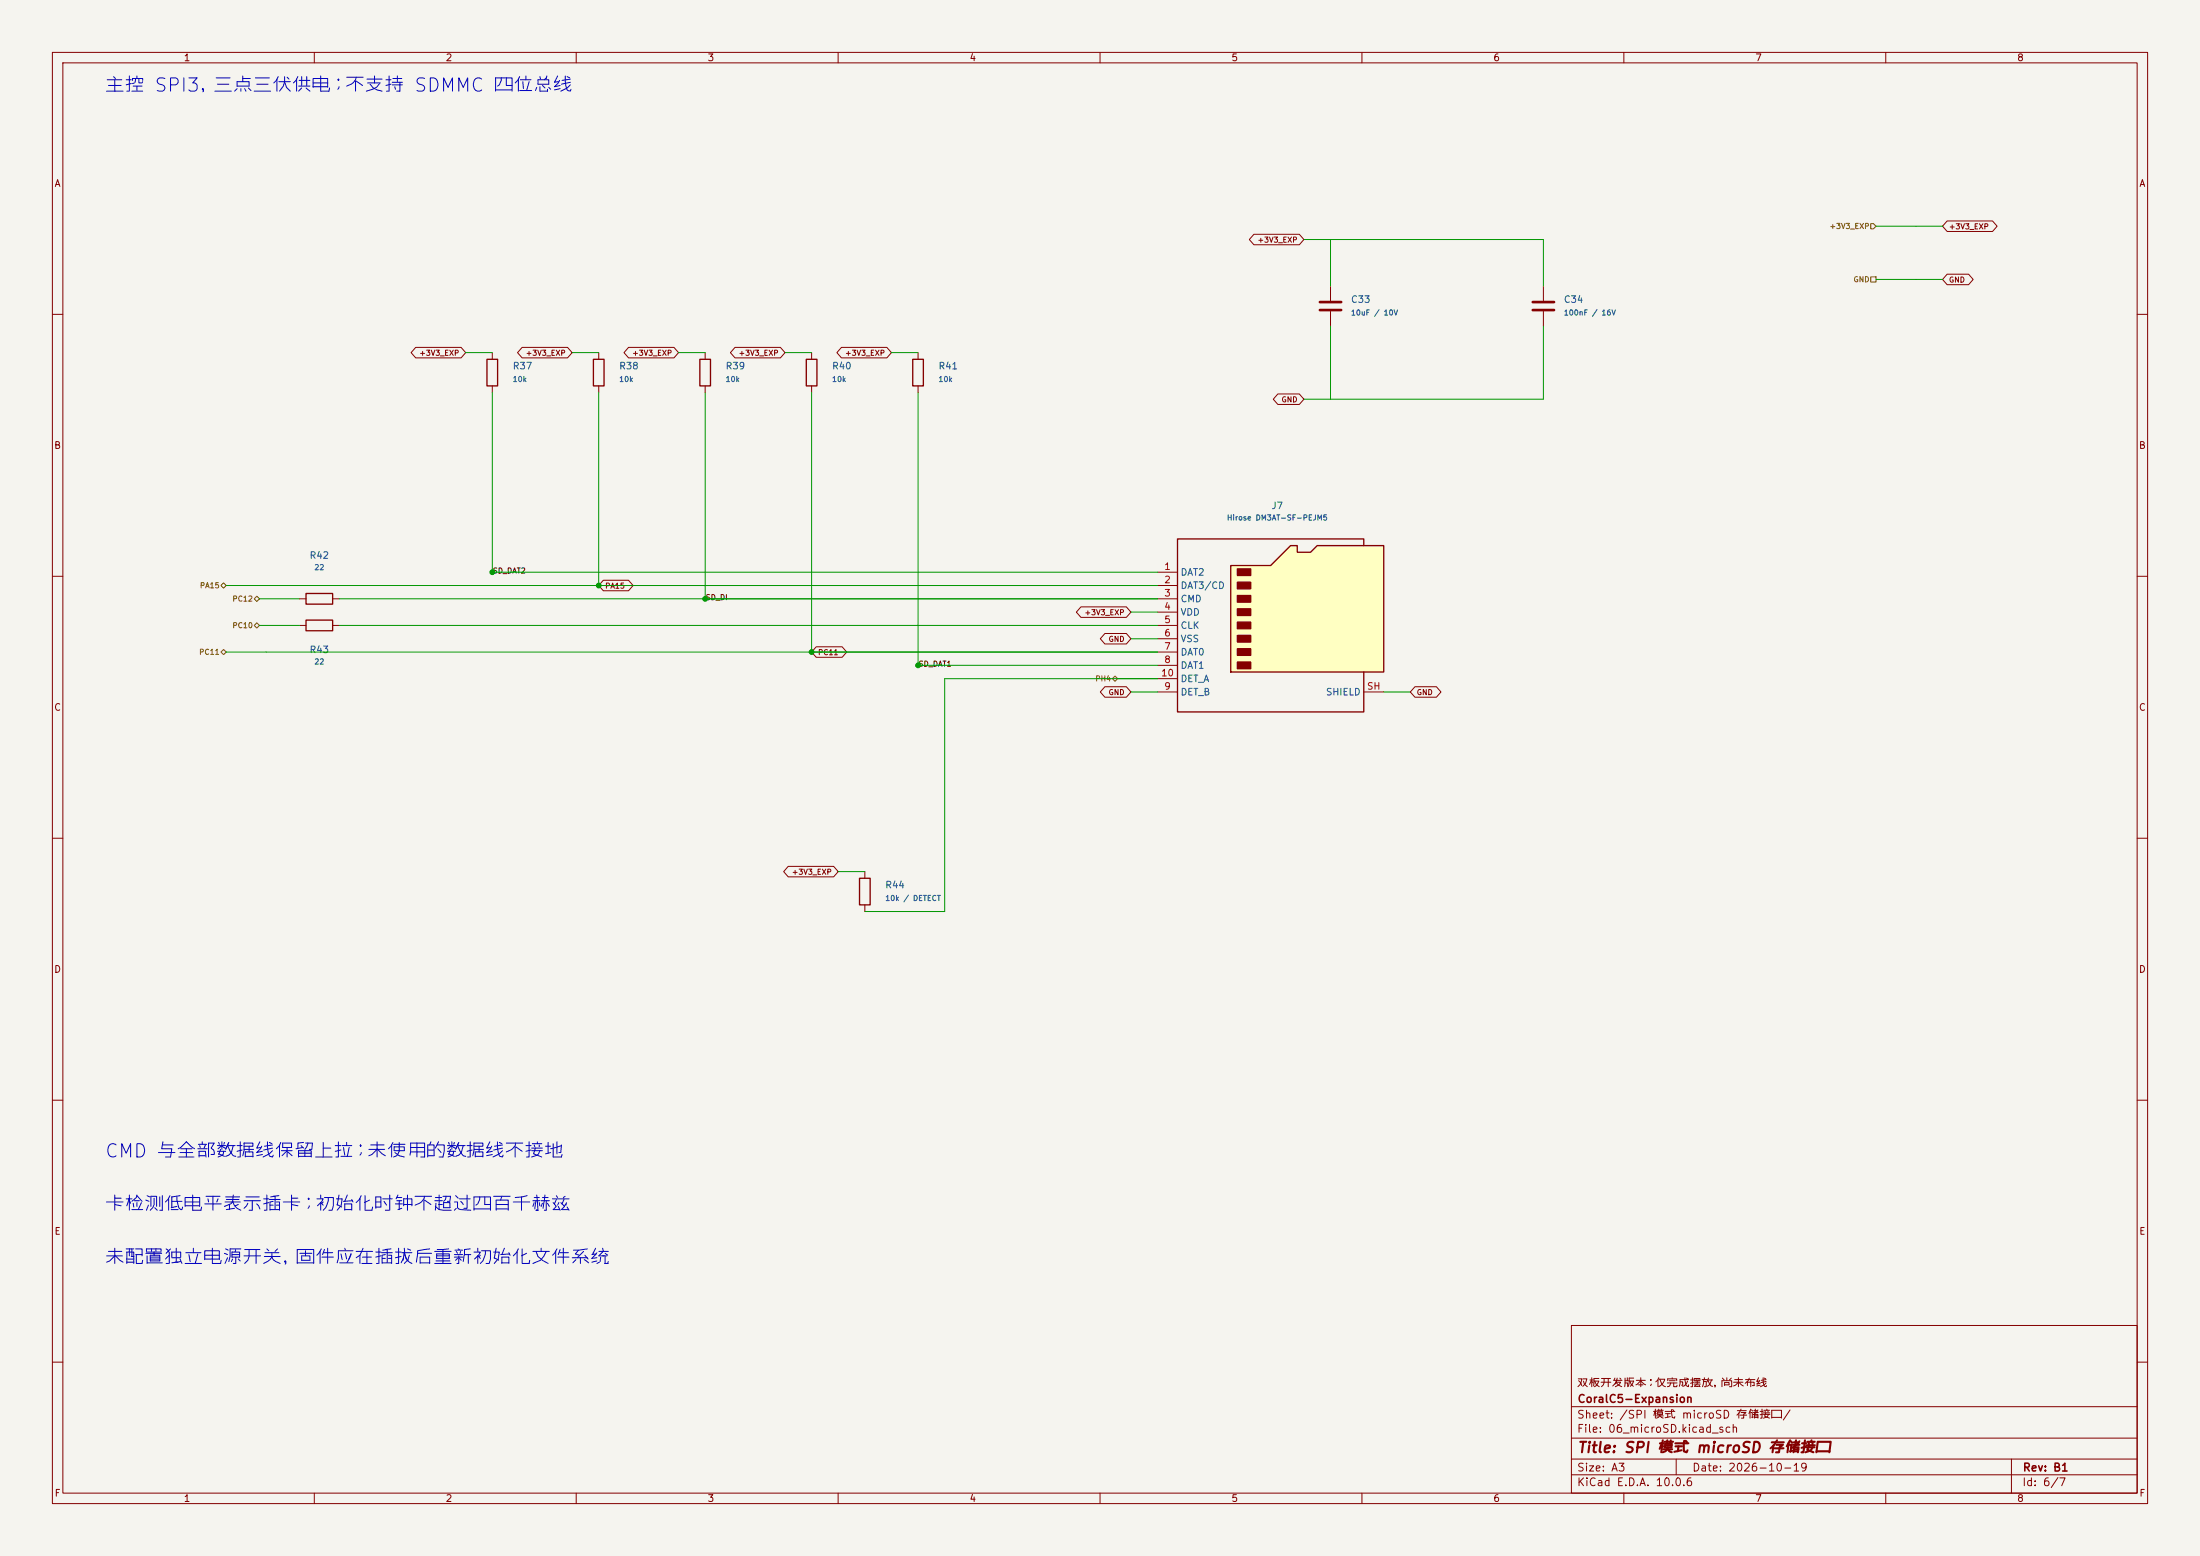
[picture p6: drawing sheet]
(kicad_sch
 (version 20260306)
 (generator "eeschema")
 (generator_version "10.0")
 (paper "A3")
 (title_block
  (title "SPI 模式 microSD 存储接口")
  (date "2026-10-19")
  (rev "B1")
  (company "CoralC5-Expansion")
  (comment 1 "双板开发版本；仅完成摆放，尚未布线"))
 (lib_symbols
  (symbol "DevBoard:Connector__Micro_SD_Card_Det_Hirose_DM3AT" (exclude_from_sim no) (in_bom yes) (on_board yes)
   (in_pos_files yes)
   (duplicate_pin_numbers_are_jumpers no)
   (property "Reference" "J" (at -16.51 17.78 0) (show_name no) (do_not_autoplace no) (effects (font (size 1.27 1.27))))
   (property "Value" "Micro_SD_Card_Det_Hirose_DM3AT" (at 16.51 17.78 0) (show_name no) (do_not_autoplace no) (effects (font (size 1.27 1.27)) (justify right)))
   (property "Footprint" "" (at 52.07 17.78 0) (show_name no) (do_not_autoplace no) (hide yes) (effects (font (size 1.27 1.27))))
   (property "Datasheet" "https://www.hirose.com/product/en/download_file/key_name/DM3/category/Catalog/doc_file_id/49662/?file_category_id=4&item_id=195&is_series=1" (at 0 2.54 0) (show_name no) (do_not_autoplace no) (hide yes) (effects (font (size 1.27 1.27))))
   (property "Description" "Micro SD Card Socket with card detection pins" (at 0 0 0) (show_name no) (do_not_autoplace no) (hide yes) (effects (font (size 1.27 1.27))))
   (symbol "Connector__Micro_SD_Card_Det_Hirose_DM3AT_0_1"
    (polyline (pts (xy -8.89 -8.89) (xy -8.89 11.43) (xy -1.27 11.43) (xy 2.54 15.24) (xy 3.81 15.24) (xy 3.81 13.97) (xy 6.35 13.97) (xy 7.62 15.24) (xy 20.32 15.24) (xy 20.32 -8.89) (xy -8.89 -8.89)) (stroke (width 0.254) (type default)) (fill (type background)))
    (rectangle (start -7.62 10.795) (end -5.08 9.525) (stroke (width 0.254) (type default)) (fill (type outline)))
    (rectangle (start -7.62 8.255) (end -5.08 6.985) (stroke (width 0.254) (type default)) (fill (type outline)))
    (rectangle (start -7.62 5.715) (end -5.08 4.445) (stroke (width 0.254) (type default)) (fill (type outline)))
    (rectangle (start -7.62 3.175) (end -5.08 1.905) (stroke (width 0.254) (type default)) (fill (type outline)))
    (rectangle (start -7.62 0.635) (end -5.08 -0.635) (stroke (width 0.254) (type default)) (fill (type outline)))
    (rectangle (start -7.62 -1.905) (end -5.08 -3.175) (stroke (width 0.254) (type default)) (fill (type outline)))
    (rectangle (start -7.62 -4.445) (end -5.08 -5.715) (stroke (width 0.254) (type default)) (fill (type outline)))
    (rectangle (start -7.62 -6.985) (end -5.08 -8.255) (stroke (width 0.254) (type default)) (fill (type outline)))
    (polyline (pts (xy 16.51 15.24) (xy 16.51 16.51) (xy -19.05 16.51) (xy -19.05 -16.51) (xy 16.51 -16.51) (xy 16.51 -8.89)) (stroke (width 0.254) (type default)) (fill (type none))))
   (symbol "Connector__Micro_SD_Card_Det_Hirose_DM3AT_1_1"
    (pin bidirectional line (at -22.86 10.16 0) (length 3.81) (name "DAT2" (effects (font (size 1.27 1.27)))) (number "1" (effects (font (size 1.27 1.27)))))
    (pin bidirectional line (at -22.86 7.62 0) (length 3.81) (name "DAT3/CD" (effects (font (size 1.27 1.27)))) (number "2" (effects (font (size 1.27 1.27)))))
    (pin input line (at -22.86 5.08 0) (length 3.81) (name "CMD" (effects (font (size 1.27 1.27)))) (number "3" (effects (font (size 1.27 1.27)))))
    (pin power_in line (at -22.86 2.54 0) (length 3.81) (name "VDD" (effects (font (size 1.27 1.27)))) (number "4" (effects (font (size 1.27 1.27)))))
    (pin input line (at -22.86 0 0) (length 3.81) (name "CLK" (effects (font (size 1.27 1.27)))) (number "5" (effects (font (size 1.27 1.27)))))
    (pin power_in line (at -22.86 -2.54 0) (length 3.81) (name "VSS" (effects (font (size 1.27 1.27)))) (number "6" (effects (font (size 1.27 1.27)))))
    (pin bidirectional line (at -22.86 -5.08 0) (length 3.81) (name "DAT0" (effects (font (size 1.27 1.27)))) (number "7" (effects (font (size 1.27 1.27)))))
    (pin bidirectional line (at -22.86 -7.62 0) (length 3.81) (name "DAT1" (effects (font (size 1.27 1.27)))) (number "8" (effects (font (size 1.27 1.27)))))
    (pin passive line (at -22.86 -12.7 0) (length 3.81) (name "DET_B" (effects (font (size 1.27 1.27)))) (number "9" (effects (font (size 1.27 1.27)))))
    (pin passive line (at -22.86 -10.16 0) (length 3.81) (name "DET_A" (effects (font (size 1.27 1.27)))) (number "10" (effects (font (size 1.27 1.27)))))
    (pin passive line (at 20.32 -12.7 180) (length 3.81) (name "SHIELD" (effects (font (size 1.27 1.27)))) (number "SH" (effects (font (size 1.27 1.27))))))
   (embedded_fonts no))
  (symbol "DevBoard:Device__C"
   (pin_numbers (hide yes))
   (pin_names
    (offset 0.254)) (exclude_from_sim no) (in_bom yes) (on_board yes)
   (in_pos_files yes)
   (duplicate_pin_numbers_are_jumpers no)
   (property "Reference" "C" (at 0.635 2.54 0) (show_name no) (do_not_autoplace no) (effects (font (size 1.27 1.27)) (justify left)))
   (property "Value" "C" (at 0.635 -2.54 0) (show_name no) (do_not_autoplace no) (effects (font (size 1.27 1.27)) (justify left)))
   (property "Footprint" "" (at 0.9652 -3.81 0) (show_name no) (do_not_autoplace no) (hide yes) (effects (font (size 1.27 1.27))))
   (property "Datasheet" "" (at 0 0 0) (show_name no) (do_not_autoplace no) (hide yes) (effects (font (size 1.27 1.27))))
   (property "Description" "Unpolarized capacitor" (at 0 0 0) (show_name no) (do_not_autoplace no) (hide yes) (effects (font (size 1.27 1.27))))
   (symbol "Device__C_0_1"
    (polyline (pts (xy -2.032 0.762) (xy 2.032 0.762)) (stroke (width 0.508) (type default)) (fill (type none)))
    (polyline (pts (xy -2.032 -0.762) (xy 2.032 -0.762)) (stroke (width 0.508) (type default)) (fill (type none))))
   (symbol "Device__C_1_1"
    (pin passive line (at 0 3.81 270) (length 2.794) (name "" (effects (font (size 1.27 1.27)))) (number "1" (effects (font (size 1.27 1.27)))))
    (pin passive line (at 0 -3.81 90) (length 2.794) (name "" (effects (font (size 1.27 1.27)))) (number "2" (effects (font (size 1.27 1.27))))))
   (embedded_fonts no))
  (symbol "DevBoard:Device__R"
   (pin_numbers (hide yes))
   (pin_names
    (offset 0)) (exclude_from_sim no) (in_bom yes) (on_board yes)
   (in_pos_files yes)
   (duplicate_pin_numbers_are_jumpers no)
   (property "Reference" "R" (at 2.032 0 90) (show_name no) (do_not_autoplace no) (effects (font (size 1.27 1.27))))
   (property "Value" "R" (at 0 0 90) (show_name no) (do_not_autoplace no) (effects (font (size 1.27 1.27))))
   (property "Footprint" "" (at -1.778 0 90) (show_name no) (do_not_autoplace no) (hide yes) (effects (font (size 1.27 1.27))))
   (property "Datasheet" "" (at 0 0 0) (show_name no) (do_not_autoplace no) (hide yes) (effects (font (size 1.27 1.27))))
   (property "Description" "Resistor" (at 0 0 0) (show_name no) (do_not_autoplace no) (hide yes) (effects (font (size 1.27 1.27))))
   (symbol "Device__R_0_1"
    (rectangle (start -1.016 -2.54) (end 1.016 2.54) (stroke (width 0.254) (type default)) (fill (type none))))
   (symbol "Device__R_1_1"
    (pin passive line (at 0 3.81 270) (length 1.27) (name "" (effects (font (size 1.27 1.27)))) (number "1" (effects (font (size 1.27 1.27)))))
    (pin passive line (at 0 -3.81 90) (length 1.27) (name "" (effects (font (size 1.27 1.27)))) (number "2" (effects (font (size 1.27 1.27))))))
   (embedded_fonts no)))
 (text "CMD 与全部数据线保留上拉；未使用的数据线不接地"
  (exclude_from_sim no)
  (at 20 218.44 0)
  (effects (font (size 2.54 2.54)) (justify left top)))
 (text "主控 SPI3，三点三伏供电；不支持 SDMMC 四位总线"
  (exclude_from_sim no)
  (at 20 15 0)
  (effects (font (size 2.54 2.54)) (justify left top)))
 (text "未配置独立电源开关，固件应在插拔后重新初始化文件系统"
  (exclude_from_sim no)
  (at 20 238.76 0)
  (effects (font (size 2.54 2.54)) (justify left top)))
 (text "卡检测低电平表示插卡；初始化时钟不超过四百千赫兹"
  (exclude_from_sim no)
  (at 20 228.6 0)
  (effects (font (size 2.54 2.54)) (justify left top)))
 (junction
  (at 134.62 114.3)
  (diameter 0)
  (color 0 0 0 0))
 (junction
  (at 114.3 111.76)
  (diameter 0)
  (color 0 0 0 0))
 (junction
  (at 154.94 124.46)
  (diameter 0)
  (color 0 0 0 0))
 (wire
  (pts (xy 165.1 166.37) (xy 160.02 166.37))
  (stroke (width 0) (type default)))
 (wire
  (pts (xy 254 54.61) (xy 254 45.72))
  (stroke (width 0) (type default)))
 (wire
  (pts (xy 254 76.2) (xy 248.92 76.2))
  (stroke (width 0) (type default)))
 (wire
  (pts (xy 175.26 74.93) (xy 175.26 127))
  (stroke (width 0) (type default)))
 (wire
  (pts (xy 180.34 129.54) (xy 220.98 129.54))
  (stroke (width 0) (type default)))
 (wire
  (pts (xy 57.15 114.3) (xy 49.53 114.3))
  (stroke (width 0) (type default)))
 (wire
  (pts (xy 294.64 62.23) (xy 294.64 76.2))
  (stroke (width 0) (type default)))
 (wire
  (pts (xy 220.98 116.84) (xy 215.9 116.84))
  (stroke (width 0) (type default)))
 (wire
  (pts (xy 165.1 173.99) (xy 180.34 173.99))
  (stroke (width 0) (type default)))
 (wire
  (pts (xy 43.18 124.46) (xy 220.98 124.46))
  (stroke (width 0) (type default)))
 (wire
  (pts (xy 57.15 119.38) (xy 49.53 119.38))
  (stroke (width 0) (type default)))
 (wire
  (pts (xy 175.26 67.31) (xy 170.18 67.31))
  (stroke (width 0) (type default)))
 (wire
  (pts (xy 254 62.23) (xy 254 76.2))
  (stroke (width 0) (type default)))
 (wire
  (pts (xy 220.98 132.08) (xy 215.9 132.08))
  (stroke (width 0) (type default)))
 (wire
  (pts (xy 93.98 74.93) (xy 93.98 109.22))
  (stroke (width 0) (type default)))
 (wire
  (pts (xy 180.34 173.99) (xy 180.34 129.54))
  (stroke (width 0) (type default)))
 (wire
  (pts (xy 220.98 121.92) (xy 215.9 121.92))
  (stroke (width 0) (type default)))
 (wire
  (pts (xy 264.16 132.08) (xy 269.24 132.08))
  (stroke (width 0) (type default)))
 (wire
  (pts (xy 154.94 67.31) (xy 149.86 67.31))
  (stroke (width 0) (type default)))
 (wire
  (pts (xy 134.62 74.93) (xy 134.62 114.3))
  (stroke (width 0) (type default)))
 (wire
  (pts (xy 254 76.2) (xy 294.64 76.2))
  (stroke (width 0) (type default)))
 (wire
  (pts (xy 93.98 109.22) (xy 220.98 109.22))
  (stroke (width 0) (type default)))
 (wire
  (pts (xy 64.77 114.3) (xy 220.98 114.3))
  (stroke (width 0) (type default)))
 (wire
  (pts (xy 114.3 67.31) (xy 109.22 67.31))
  (stroke (width 0) (type default)))
 (wire
  (pts (xy 134.62 67.31) (xy 129.54 67.31))
  (stroke (width 0) (type default)))
 (wire
  (pts (xy 43.18 111.76) (xy 220.98 111.76))
  (stroke (width 0) (type default)))
 (wire
  (pts (xy 93.98 67.31) (xy 88.9 67.31))
  (stroke (width 0) (type default)))
 (wire
  (pts (xy 175.26 127) (xy 220.98 127))
  (stroke (width 0) (type default)))
 (wire
  (pts (xy 64.77 119.38) (xy 220.98 119.38))
  (stroke (width 0) (type default)))
 (wire
  (pts (xy 358.14 53.34) (xy 370.84 53.34))
  (stroke (width 0) (type default)))
 (wire
  (pts (xy 294.64 54.61) (xy 294.64 45.72))
  (stroke (width 0) (type default)))
 (wire
  (pts (xy 254 45.72) (xy 248.92 45.72))
  (stroke (width 0) (type default)))
 (wire
  (pts (xy 154.94 74.93) (xy 154.94 124.46))
  (stroke (width 0) (type default)))
 (wire
  (pts (xy 254 45.72) (xy 294.64 45.72))
  (stroke (width 0) (type default)))
 (wire
  (pts (xy 358.14 43.18) (xy 370.84 43.18))
  (stroke (width 0) (type default)))
 (wire
  (pts (xy 114.3 74.93) (xy 114.3 111.76))
  (stroke (width 0) (type default)))
 (label "SD_DI"
  (at 134.62 114.3 0)
  (effects (font (size 1 1)) (justify left)))
 (label "SD_DAT1"
  (at 175.26 127 0)
  (effects (font (size 1 1)) (justify left)))
 (label "SD_DAT2"
  (at 93.98 109.22 0)
  (effects (font (size 1 1)) (justify left)))
 (global_label "+3V3_EXP"
  (shape bidirectional)
  (at 109.22 67.31 180)
  (effects (font (size 1 1)) (justify right))
  (property "Intersheetrefs" "${INTERSHEET_REFS}" (at 109.22 67.31 0) (hide yes) (show_name no) (do_not_autoplace no) (effects (font (size 1.27 1.27)))))
 (global_label "+3V3_EXP"
  (shape bidirectional)
  (at 170.18 67.31 180)
  (effects (font (size 1 1)) (justify right))
  (property "Intersheetrefs" "${INTERSHEET_REFS}" (at 170.18 67.31 0) (hide yes) (show_name no) (do_not_autoplace no) (effects (font (size 1.27 1.27)))))
 (global_label "GND"
  (shape bidirectional)
  (at 215.9 132.08 180)
  (effects (font (size 1 1)) (justify right))
  (property "Intersheetrefs" "${INTERSHEET_REFS}" (at 215.9 132.08 0) (hide yes) (show_name no) (do_not_autoplace no) (effects (font (size 1.27 1.27)))))
 (global_label "+3V3_EXP"
  (shape bidirectional)
  (at 88.9 67.31 180)
  (effects (font (size 1 1)) (justify right))
  (property "Intersheetrefs" "${INTERSHEET_REFS}" (at 88.9 67.31 0) (hide yes) (show_name no) (do_not_autoplace no) (effects (font (size 1.27 1.27)))))
 (global_label "+3V3_EXP"
  (shape bidirectional)
  (at 149.86 67.31 180)
  (effects (font (size 1 1)) (justify right))
  (property "Intersheetrefs" "${INTERSHEET_REFS}" (at 149.86 67.31 0) (hide yes) (show_name no) (do_not_autoplace no) (effects (font (size 1.27 1.27)))))
 (global_label "GND"
  (shape bidirectional)
  (at 269.24 132.08 0)
  (effects (font (size 1 1)) (justify left))
  (property "Intersheetrefs" "${INTERSHEET_REFS}" (at 269.24 132.08 0) (hide yes) (show_name no) (do_not_autoplace no) (effects (font (size 1.27 1.27)))))
 (global_label "PC11"
  (shape bidirectional)
  (at 154.94 124.46 0)
  (effects (font (size 1 1)) (justify left))
  (property "Intersheetrefs" "${INTERSHEET_REFS}" (at 154.94 124.46 0) (hide yes) (show_name no) (do_not_autoplace no) (effects (font (size 1.27 1.27)))))
 (global_label "+3V3_EXP"
  (shape bidirectional)
  (at 248.92 45.72 180)
  (effects (font (size 1 1)) (justify right))
  (property "Intersheetrefs" "${INTERSHEET_REFS}" (at 248.92 45.72 0) (hide yes) (show_name no) (do_not_autoplace no) (effects (font (size 1.27 1.27)))))
 (global_label "+3V3_EXP"
  (shape bidirectional)
  (at 129.54 67.31 180)
  (effects (font (size 1 1)) (justify right))
  (property "Intersheetrefs" "${INTERSHEET_REFS}" (at 129.54 67.31 0) (hide yes) (show_name no) (do_not_autoplace no) (effects (font (size 1.27 1.27)))))
 (global_label "GND"
  (shape bidirectional)
  (at 370.84 53.34 0)
  (effects (font (size 1 1)) (justify left))
  (property "Intersheetrefs" "${INTERSHEET_REFS}" (at 370.84 53.34 0) (hide yes) (show_name no) (do_not_autoplace no) (effects (font (size 1.27 1.27)))))
 (global_label "+3V3_EXP"
  (shape bidirectional)
  (at 370.84 43.18 0)
  (effects (font (size 1 1)) (justify left))
  (property "Intersheetrefs" "${INTERSHEET_REFS}" (at 370.84 43.18 0) (hide yes) (show_name no) (do_not_autoplace no) (effects (font (size 1.27 1.27)))))
 (global_label "GND"
  (shape bidirectional)
  (at 248.92 76.2 180)
  (effects (font (size 1 1)) (justify right))
  (property "Intersheetrefs" "${INTERSHEET_REFS}" (at 248.92 76.2 0) (hide yes) (show_name no) (do_not_autoplace no) (effects (font (size 1.27 1.27)))))
 (global_label "GND"
  (shape bidirectional)
  (at 215.9 121.92 180)
  (effects (font (size 1 1)) (justify right))
  (property "Intersheetrefs" "${INTERSHEET_REFS}" (at 215.9 121.92 0) (hide yes) (show_name no) (do_not_autoplace no) (effects (font (size 1.27 1.27)))))
 (global_label "PA15"
  (shape bidirectional)
  (at 114.3 111.76 0)
  (effects (font (size 1 1)) (justify left))
  (property "Intersheetrefs" "${INTERSHEET_REFS}" (at 114.3 111.76 0) (hide yes) (show_name no) (do_not_autoplace no) (effects (font (size 1.27 1.27)))))
 (global_label "+3V3_EXP"
  (shape bidirectional)
  (at 215.9 116.84 180)
  (effects (font (size 1 1)) (justify right))
  (property "Intersheetrefs" "${INTERSHEET_REFS}" (at 215.9 116.84 0) (hide yes) (show_name no) (do_not_autoplace no) (effects (font (size 1.27 1.27)))))
 (global_label "+3V3_EXP"
  (shape bidirectional)
  (at 160.02 166.37 180)
  (effects (font (size 1 1)) (justify right))
  (property "Intersheetrefs" "${INTERSHEET_REFS}" (at 160.02 166.37 0) (hide yes) (show_name no) (do_not_autoplace no) (effects (font (size 1.27 1.27)))))
 (hierarchical_label "PC11"
  (shape bidirectional)
  (at 43.18 124.46 180)
  (effects (font (size 1 1)) (justify right)))
 (hierarchical_label "PH4"
  (shape bidirectional)
  (at 213.36 129.54 180)
  (effects (font (size 1 1)) (justify right)))
 (hierarchical_label "GND"
  (shape passive)
  (at 358.14 53.34 180)
  (effects (font (size 1 1)) (justify right)))
 (hierarchical_label "PC10"
  (shape bidirectional)
  (at 49.53 119.38 180)
  (effects (font (size 1 1)) (justify right)))
 (hierarchical_label "+3V3_EXP"
  (shape input)
  (at 358.14 43.18 180)
  (effects (font (size 1 1)) (justify right)))
 (hierarchical_label "PC12"
  (shape bidirectional)
  (at 49.53 114.3 180)
  (effects (font (size 1 1)) (justify right)))
 (hierarchical_label "PA15"
  (shape bidirectional)
  (at 43.18 111.76 180)
  (effects (font (size 1 1)) (justify right)))
 (symbol
  (lib_id "DevBoard:Device__R")
  (at 60.96 119.38 90)
  (unit 1)
  (body_style 1)
  (exclude_from_sim no)
  (in_bom yes)
  (on_board yes)
  (in_pos_files yes)
  (dnp no)
  (property "Reference" "R43" (at 60.96 124 90) (show_name no) (do_not_autoplace no) (effects (font (size 1.27 1.27))))
  (property "Value" "22" (at 60.96 126.3 90) (show_name no) (do_not_autoplace no) (effects (font (size 1 1))))
  (property "Footprint" "DevBoard:Resistor_SMD__R_0603_1608Metric" (at 0 0 0) (hide yes) (show_name no) (do_not_autoplace no) (effects (font (size 1.27 1.27))))
  (property "Datasheet" "" (at 0 0 0) (hide yes) (show_name no) (do_not_autoplace no) (effects (font (size 1.27 1.27))))
  (property "Description" "" (at 60.96 119.38 0) (show_name no) (do_not_autoplace no) (effects (font (size 1.27 1.27))))
  (pin "1")
  (pin "2"))
 (symbol
  (lib_id "DevBoard:Device__R")
  (at 154.94 71.12 0)
  (unit 1)
  (body_style 1)
  (exclude_from_sim no)
  (in_bom yes)
  (on_board yes)
  (in_pos_files yes)
  (dnp no)
  (property "Reference" "R40" (at 158.75 69.85 0) (show_name no) (do_not_autoplace no) (effects (font (size 1.27 1.27)) (justify left)))
  (property "Value" "10k" (at 158.75 72.39 0) (show_name no) (do_not_autoplace no) (effects (font (size 1 1)) (justify left)))
  (property "Footprint" "DevBoard:Resistor_SMD__R_0603_1608Metric" (at 0 0 0) (hide yes) (show_name no) (do_not_autoplace no) (effects (font (size 1.27 1.27))))
  (property "Datasheet" "" (at 0 0 0) (hide yes) (show_name no) (do_not_autoplace no) (effects (font (size 1.27 1.27))))
  (property "Description" "" (at 154.94 71.12 0) (show_name no) (do_not_autoplace no) (effects (font (size 1.27 1.27))))
  (pin "1")
  (pin "2"))
 (symbol
  (lib_id "DevBoard:Device__R")
  (at 60.96 114.3 90)
  (unit 1)
  (body_style 1)
  (exclude_from_sim no)
  (in_bom yes)
  (on_board yes)
  (in_pos_files yes)
  (dnp no)
  (property "Reference" "R42" (at 60.96 106 90) (show_name no) (do_not_autoplace no) (effects (font (size 1.27 1.27))))
  (property "Value" "22" (at 60.96 108.3 90) (show_name no) (do_not_autoplace no) (effects (font (size 1 1))))
  (property "Footprint" "DevBoard:Resistor_SMD__R_0603_1608Metric" (at 0 0 0) (hide yes) (show_name no) (do_not_autoplace no) (effects (font (size 1.27 1.27))))
  (property "Datasheet" "" (at 0 0 0) (hide yes) (show_name no) (do_not_autoplace no) (effects (font (size 1.27 1.27))))
  (property "Description" "" (at 60.96 114.3 0) (show_name no) (do_not_autoplace no) (effects (font (size 1.27 1.27))))
  (pin "1")
  (pin "2"))
 (symbol
  (lib_id "DevBoard:Connector__Micro_SD_Card_Det_Hirose_DM3AT")
  (at 243.84 119.38 0)
  (unit 1)
  (body_style 1)
  (exclude_from_sim no)
  (in_bom yes)
  (on_board yes)
  (in_pos_files yes)
  (dnp no)
  (property "Reference" "J7" (at 243.84 96.52 0) (show_name no) (do_not_autoplace no) (effects (font (size 1.27 1.27))))
  (property "Value" "Hirose DM3AT-SF-PEJM5" (at 243.84 98.82 0) (show_name no) (do_not_autoplace no) (effects (font (size 1 1))))
  (property "Footprint" "DevBoard:Connector_Card__microSD_HC_Hirose_DM3AT-SF-PEJM5" (at 0 0 0) (hide yes) (show_name no) (do_not_autoplace no) (effects (font (size 1.27 1.27))))
  (property "Datasheet" "https://www.hirose.com/product/en/download_file/key_name/DM3/category/Catalog/doc_file_id/49662/?file_category_id=4&item_id=195&is_series=1" (at 0 0 0) (hide yes) (show_name no) (do_not_autoplace no) (effects (font (size 1.27 1.27))))
  (property "Description" "" (at 243.84 119.38 0) (show_name no) (do_not_autoplace no) (effects (font (size 1.27 1.27))))
  (pin "1")
  (pin "2")
  (pin "3")
  (pin "4")
  (pin "5")
  (pin "6")
  (pin "7")
  (pin "8")
  (pin "9")
  (pin "10")
  (pin "SH"))
 (symbol
  (lib_id "DevBoard:Device__R")
  (at 114.3 71.12 0)
  (unit 1)
  (body_style 1)
  (exclude_from_sim no)
  (in_bom yes)
  (on_board yes)
  (in_pos_files yes)
  (dnp no)
  (property "Reference" "R38" (at 118.11 69.85 0) (show_name no) (do_not_autoplace no) (effects (font (size 1.27 1.27)) (justify left)))
  (property "Value" "10k" (at 118.11 72.39 0) (show_name no) (do_not_autoplace no) (effects (font (size 1 1)) (justify left)))
  (property "Footprint" "DevBoard:Resistor_SMD__R_0603_1608Metric" (at 0 0 0) (hide yes) (show_name no) (do_not_autoplace no) (effects (font (size 1.27 1.27))))
  (property "Datasheet" "" (at 0 0 0) (hide yes) (show_name no) (do_not_autoplace no) (effects (font (size 1.27 1.27))))
  (property "Description" "" (at 114.3 71.12 0) (show_name no) (do_not_autoplace no) (effects (font (size 1.27 1.27))))
  (pin "1")
  (pin "2"))
 (symbol
  (lib_id "DevBoard:Device__C")
  (at 254 58.42 0)
  (unit 1)
  (body_style 1)
  (exclude_from_sim no)
  (in_bom yes)
  (on_board yes)
  (in_pos_files yes)
  (dnp no)
  (property "Reference" "C33" (at 257.81 57.15 0) (show_name no) (do_not_autoplace no) (effects (font (size 1.27 1.27)) (justify left)))
  (property "Value" "10uF / 10V" (at 257.81 59.69 0) (show_name no) (do_not_autoplace no) (effects (font (size 1 1)) (justify left)))
  (property "Footprint" "DevBoard:Capacitor_SMD__C_0603_1608Metric" (at 0 0 0) (hide yes) (show_name no) (do_not_autoplace no) (effects (font (size 1.27 1.27))))
  (property "Datasheet" "" (at 0 0 0) (hide yes) (show_name no) (do_not_autoplace no) (effects (font (size 1.27 1.27))))
  (property "Description" "" (at 254 58.42 0) (show_name no) (do_not_autoplace no) (effects (font (size 1.27 1.27))))
  (pin "1")
  (pin "2"))
 (symbol
  (lib_id "DevBoard:Device__C")
  (at 294.64 58.42 0)
  (unit 1)
  (body_style 1)
  (exclude_from_sim no)
  (in_bom yes)
  (on_board yes)
  (in_pos_files yes)
  (dnp no)
  (property "Reference" "C34" (at 298.45 57.15 0) (show_name no) (do_not_autoplace no) (effects (font (size 1.27 1.27)) (justify left)))
  (property "Value" "100nF / 16V" (at 298.45 59.69 0) (show_name no) (do_not_autoplace no) (effects (font (size 1 1)) (justify left)))
  (property "Footprint" "DevBoard:Capacitor_SMD__C_0603_1608Metric" (at 0 0 0) (hide yes) (show_name no) (do_not_autoplace no) (effects (font (size 1.27 1.27))))
  (property "Datasheet" "" (at 0 0 0) (hide yes) (show_name no) (do_not_autoplace no) (effects (font (size 1.27 1.27))))
  (property "Description" "" (at 294.64 58.42 0) (show_name no) (do_not_autoplace no) (effects (font (size 1.27 1.27))))
  (pin "1")
  (pin "2"))
 (symbol
  (lib_id "DevBoard:Device__R")
  (at 93.98 71.12 0)
  (unit 1)
  (body_style 1)
  (exclude_from_sim no)
  (in_bom yes)
  (on_board yes)
  (in_pos_files yes)
  (dnp no)
  (property "Reference" "R37" (at 97.79 69.85 0) (show_name no) (do_not_autoplace no) (effects (font (size 1.27 1.27)) (justify left)))
  (property "Value" "10k" (at 97.79 72.39 0) (show_name no) (do_not_autoplace no) (effects (font (size 1 1)) (justify left)))
  (property "Footprint" "DevBoard:Resistor_SMD__R_0603_1608Metric" (at 0 0 0) (hide yes) (show_name no) (do_not_autoplace no) (effects (font (size 1.27 1.27))))
  (property "Datasheet" "" (at 0 0 0) (hide yes) (show_name no) (do_not_autoplace no) (effects (font (size 1.27 1.27))))
  (property "Description" "" (at 93.98 71.12 0) (show_name no) (do_not_autoplace no) (effects (font (size 1.27 1.27))))
  (pin "1")
  (pin "2"))
 (symbol
  (lib_id "DevBoard:Device__R")
  (at 134.62 71.12 0)
  (unit 1)
  (body_style 1)
  (exclude_from_sim no)
  (in_bom yes)
  (on_board yes)
  (in_pos_files yes)
  (dnp no)
  (property "Reference" "R39" (at 138.43 69.85 0) (show_name no) (do_not_autoplace no) (effects (font (size 1.27 1.27)) (justify left)))
  (property "Value" "10k" (at 138.43 72.39 0) (show_name no) (do_not_autoplace no) (effects (font (size 1 1)) (justify left)))
  (property "Footprint" "DevBoard:Resistor_SMD__R_0603_1608Metric" (at 0 0 0) (hide yes) (show_name no) (do_not_autoplace no) (effects (font (size 1.27 1.27))))
  (property "Datasheet" "" (at 0 0 0) (hide yes) (show_name no) (do_not_autoplace no) (effects (font (size 1.27 1.27))))
  (property "Description" "" (at 134.62 71.12 0) (show_name no) (do_not_autoplace no) (effects (font (size 1.27 1.27))))
  (pin "1")
  (pin "2"))
 (symbol
  (lib_id "DevBoard:Device__R")
  (at 175.26 71.12 0)
  (unit 1)
  (body_style 1)
  (exclude_from_sim no)
  (in_bom yes)
  (on_board yes)
  (in_pos_files yes)
  (dnp no)
  (property "Reference" "R41" (at 179.07 69.85 0) (show_name no) (do_not_autoplace no) (effects (font (size 1.27 1.27)) (justify left)))
  (property "Value" "10k" (at 179.07 72.39 0) (show_name no) (do_not_autoplace no) (effects (font (size 1 1)) (justify left)))
  (property "Footprint" "DevBoard:Resistor_SMD__R_0603_1608Metric" (at 0 0 0) (hide yes) (show_name no) (do_not_autoplace no) (effects (font (size 1.27 1.27))))
  (property "Datasheet" "" (at 0 0 0) (hide yes) (show_name no) (do_not_autoplace no) (effects (font (size 1.27 1.27))))
  (property "Description" "" (at 175.26 71.12 0) (show_name no) (do_not_autoplace no) (effects (font (size 1.27 1.27))))
  (pin "1")
  (pin "2"))
 (symbol
  (lib_id "DevBoard:Device__R")
  (at 165.1 170.18 0)
  (unit 1)
  (body_style 1)
  (exclude_from_sim no)
  (in_bom yes)
  (on_board yes)
  (in_pos_files yes)
  (dnp no)
  (property "Reference" "R44" (at 168.91 168.91 0) (show_name no) (do_not_autoplace no) (effects (font (size 1.27 1.27)) (justify left)))
  (property "Value" "10k / DETECT" (at 168.91 171.45 0) (show_name no) (do_not_autoplace no) (effects (font (size 1 1)) (justify left)))
  (property "Footprint" "DevBoard:Resistor_SMD__R_0603_1608Metric" (at 0 0 0) (hide yes) (show_name no) (do_not_autoplace no) (effects (font (size 1.27 1.27))))
  (property "Datasheet" "" (at 0 0 0) (hide yes) (show_name no) (do_not_autoplace no) (effects (font (size 1.27 1.27))))
  (property "Description" "" (at 165.1 170.18 0) (show_name no) (do_not_autoplace no) (effects (font (size 1.27 1.27))))
  (pin "1")
  (pin "2")))
